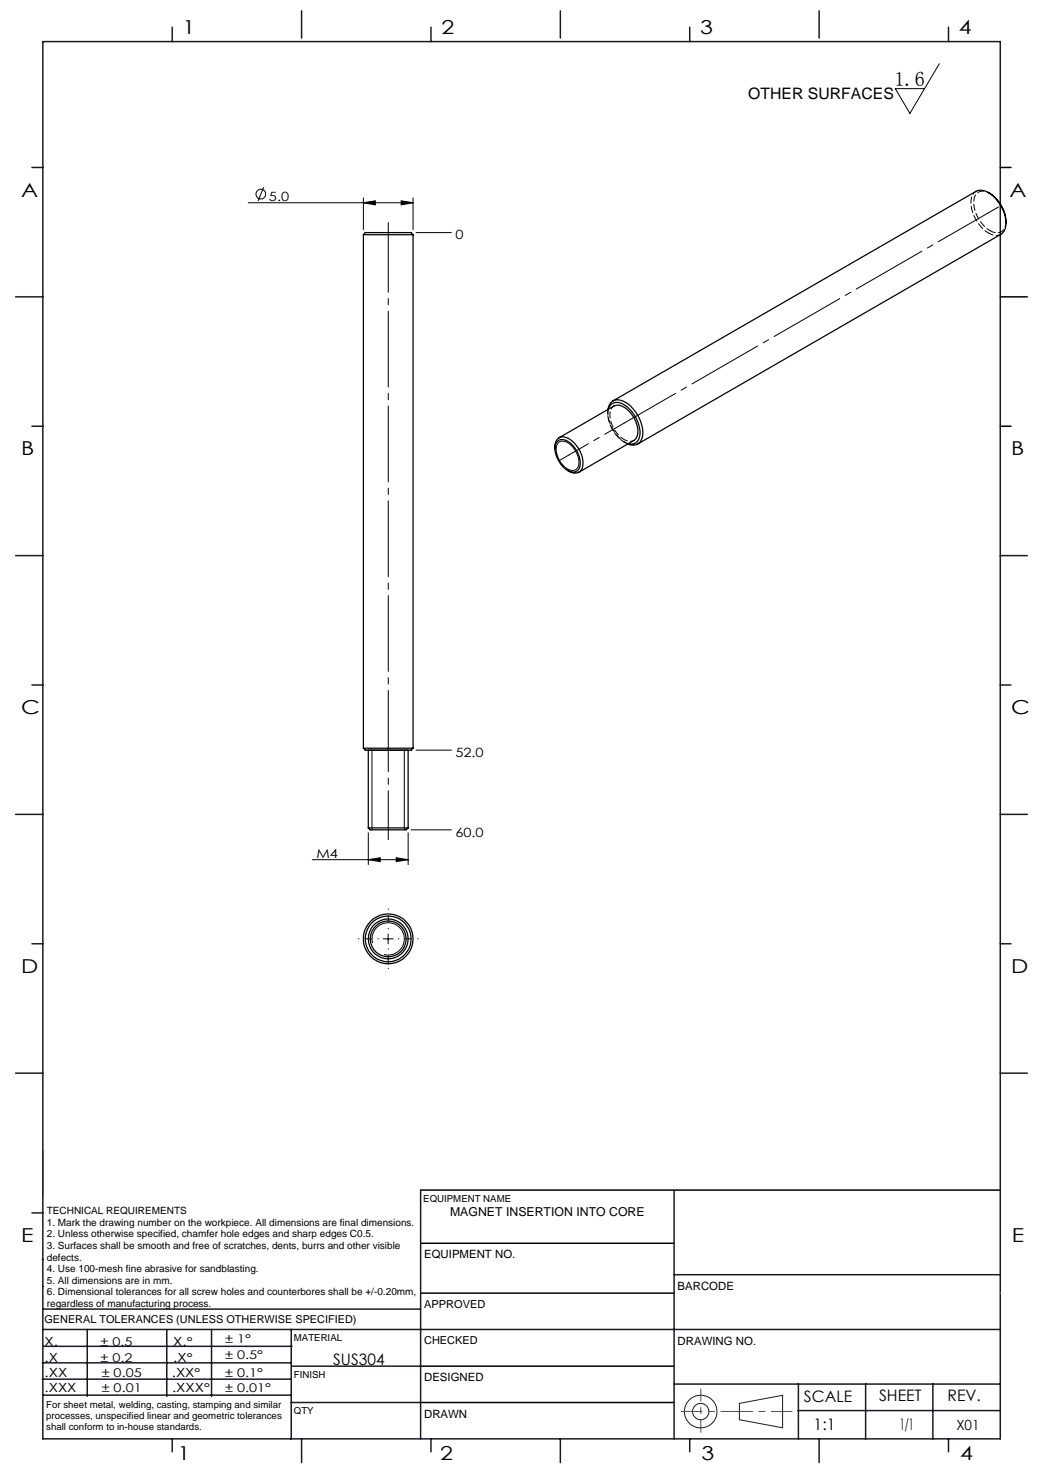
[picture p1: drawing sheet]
<svg xmlns="http://www.w3.org/2000/svg" width="210mm" height="297mm" viewBox="0 0 210 297" stroke-linecap="round" stroke-linejoin="round" font-family="sans-serif">
<g fill="none" stroke="#000" stroke-width=".2">
<path d="M188.8 12.8l-6 10-2.9-5h5.9M53 37.6l-1.1 2.8M73 39.8v6.3M83 39.8v6.3M49.9 40.7h33.1M73 40.7l2.4-.3v.8zM80.6 40.4l2.4 .3-2.4 .5zM83.6 46.7h7.1M112.1 89a1.74 1.74 0 0 1 2.4 .2 4.7 4.7 0 0 1 1.7 4.6 1.33 1.33 0 0 1-2.1 .4 4.6 4.6 0 0 1-2.2-4.8zM74.8 150.7v16.1M81.2 150.7v16.1M83.6 150.7h7.1"/>
<path d="M62.8 172.8h19.2M74 172.8l2.4-.4v.7zM74 167.4v6.3M79.6 172.4l2.4 .4-2.4 .3zM82 167.4v6.3M82.6 166.8h8.1M74.9 189.5a3.2 3.2 0 0 1 2.9-4 3.2 3.2 0 0 1 3.5 3.5 3.2 3.2 0 0 1-4.1 2.8M77 188.7h2M78 187.7v1.9"/>
<circle cx="52.4" cy="39" r=".97"/>
</g>
<g fill="none" stroke="#000" stroke-width=".25">
<path d="M198.6 38.7a7.2 7.2 0 0 1 3.6 6.1M73 47.2h10M73 47.2a.96 .96 0 0 1 1.2-.5h8.4l.4 .5M73 47.2v103.2M83 47.2v103.2M111.5 90.1a1.76 1.76 0 0 1 .5-1.8 1.76 1.76 0 0 1 1.8-.4 5.7 5.7 0 0 1 3.2 6.2 1.83 1.83 0 0 1-2.9 .4M112 88.6a1.9 1.9 0 0 1 2.5 .4 4.9 4.9 0 0 1 1.8 5.2 1.72 1.72 0 0 1-2.7 0 5.5 5.5 0 0 1-2-4.8zM112.3 88l11.1-6.4a2.94 2.94 0 0 1 3.4 1.4 5.3 5.3 0 0 1 1.2 4.7l-.6 .8-11.1 6.4M122.2 82.3a2.01 2.01 0 0 1 2.9-1.8 7.2 7.2 0 0 1 3.9 7.6 1.95 1.95 0 0 1-2.8 1.1M122.2 82.3a1.91 1.91 0 0 1 3.2-1 6.8 6.8 0 0 1 3.1 6.5 1.7 1.7 0 0 1-2.3 1.4M123.2 80.6l72.9-42.2a3.1 3.1 0 0 1 3.6 1.1 7 7 0 0 1 2.3 6.5l-.2 .5-.7 .6-72.9 42.1M73 150.4h10"/>
<path d="M73 150.4a1.01 1.01 0 0 0 1.2 .3h8.4l.4-.3M74 166.4v-15.7h8v15.7M74 166.4h8M74 166.4l.4 .4h6.5a1.05 1.05 0 0 0 1.1-.4"/>
<circle cx="78" cy="188.7" r="4"/>
<circle cx="78" cy="188.7" r="5"/>
<circle cx="78" cy="188.7" r="4.6"/>
<circle cx="78" cy="188.7" r="3.6"/>
</g>
<g fill="none" stroke="#191924" stroke-width=".2">
<path d="M8.6 231.2v9.4M148.6 282l8.7-1.6v6.5l-8.7-1.6z"/>
<circle cx="140.8" cy="283.7" r="3.3"/>
<circle cx="140.8" cy="283.7" r="1.64"/>
</g>
<path d="M76 188.6h-4M78 186.6v-4M78 190.6v4M80 188.6h4" fill="none" stroke="#000" stroke-width=".2" stroke-dasharray="15.2 1.3 1.3 1.3" stroke-dashoffset="15.1"/>
<path d="M125.7 84.9l72.9-42.1M78 150.3v-103.2" fill="none" stroke="#000" stroke-width=".2" stroke-dasharray="15.2 1.3 1.3 1.3" stroke-dashoffset="3.6"/>
<path d="M78 166.3v-15.6" fill="none" stroke="#000" stroke-width=".2" stroke-dasharray="15.2 1.3 1.3 1.3" stroke-dashoffset="7.8"/>
<path d="M78 47.1v-2.4M198.6 42.8l2.1-1.2M114.4 91.4l-2.1 1.2M125.7 84.9l-.3 .1M78 150.3v.4M78 166.3v2.4" fill="none" stroke="#000" stroke-width=".2" stroke-dasharray="15.2 1.3 1.3 1.3"/>
<path d="M114.4 91.4l11-6.4" fill="none" stroke="#000" stroke-width=".2" stroke-dasharray="15.2 1.3 1.3 1.3" stroke-dashoffset="10.8"/>
<path d="M201 33.7h2.2M201 59.7h5.4M201 85.7h2.2M84.5 239.1h116.5M84.6 259.9h50.9M84.6 249.8h50.9M84.6 274.5h50.9M84.5 281.8h51" fill="none" stroke="#000" stroke-width=".3"/>
<path d="M136.9 283.6h22.3" fill="none" stroke="#f00" stroke-width=".2" stroke-dasharray="6.3 1.3 1.3 1.3" stroke-dashoffset="2.2"/>
<path d="M140.8 287.8v-8.7" fill="none" stroke="#f00" stroke-width=".2" stroke-dasharray="6.3 1.3 1.3 1.3" stroke-dashoffset="3.9"/>
<g fill="none" stroke="#191924" stroke-width=".3">
<path d="M8.6 8.4h192.4v280.7h-192.4zM34.6 5.5v2.9M60.6 2.2v5.5M86.6 5.5v2.9M112.6 2.2v5.5M138.6 5.5v2.9M164.6 2.2v5.5M190.6 5.5v2.9M6.4 33.7h2.2M3.1 59.7h5.5M6.4 85.7h2.2M3.1 111.7h5.5"/>
<path d="M201 111.7h5.4M6.4 137.7h2.2M201 137.7h2.2M3.1 163.7h5.5M201 163.7h5.4M6.4 189.6h2.2M201 189.6h2.2M3.1 215.6h5.5M201 215.6h5.4M84.5 239.1v50M135.5 239.1v50M6.4 243.7h2.2"/>
<path d="M8.5 253.1h.1M8.6 258.5h.1M135.5 256.1h65.5M8.5 277.1h49.9M8.5 273.9h49.9M8.6 267.2h192.4M8.6 263.1h75.9M8.8 270.5h49.9M17.5 267.2v13.4M33.5 267.2v13.4M42.5 267.2v13.4M58.5 267.2v22"/>
<path d="M58.6 274.5h26M135.5 278.1h65.5M160.4 278v11.1M174 278v11.1M187.5 278v11.1M8.8 280.3h49.7M34.6 289.1v2.6M58.5 281.8h26M60.6 289.1v4.8M86.6 289.1v2.6M112.6 289.1v4.8M138.6 289.1v2.6"/>
<path d="M160.4 283.5h40.5M164.6 289.1v4.8M190.6 289.1v2.6"/>
</g>
<path d="M201 259.9h.1" fill="none" stroke="#c0c0c0" stroke-width=".2"/>
<g fill="#000">
<path d="M80.6 40.4l2.4 .3-2.4 .5zM73 40.7l2.4-.3v.8z"/>
<path d="M74 172.8l2.4-.4v.7zM79.6 172.4l2.4 .4-2.4 .3z"/>
</g>
<path d="M198.9 46.3a6.9 6.9 0 0 1-3.1-6.5 1.91 1.91 0 0 1 3.1-1M114.4 94.7a6.2 6.2 0 0 1-2.9-4.9M122.3 82.2a6.8 6.8 0 0 0 3.1 6.6" fill="none" stroke="#000" stroke-width=".2" stroke-dasharray="1.3 .6" stroke-dashoffset=".6"/>
<path d="M123.4 81.6a2.48 2.48 0 0 0-.7 3l.5 1.3 .8 1.2 1.4 1.2M125.4 88.3a2.04 2.04 0 0 0 2 .2M125.4 88.8l.9 .4" fill="none" stroke="#000" stroke-width=".2" stroke-dasharray="1.3 .6" stroke-dashoffset=".5"/>
<path d="M126.2 89.2a7.5 7.5 0 0 1-4-6.9" fill="none" stroke="#000" stroke-width=".2" stroke-dasharray="1.3 .6" stroke-dashoffset=".2"/>
<path d="M198.6 46.8a2.6 2.6 0 0 0 2.5 .3" fill="none" stroke="#000" stroke-width=".2" stroke-dasharray="1.3 .6" stroke-dashoffset=".3"/>
<path d="M196.1 38.4a3.1 3.1 0 0 0-.8 3.7 7.9 7.9 0 0 0 3.3 4.7" fill="none" stroke="#000" stroke-width=".2" stroke-dasharray="1.3 .6" stroke-dashoffset=".4"/>
<path d="M202.2 44.5a1.98 1.98 0 0 1-1 2.1 1.98 1.98 0 0 1-2.3-.3" fill="none" stroke="#000" stroke-width=".2" stroke-dasharray="1.3 .6" stroke-dashoffset=".1"/>
<path d="M122.1 82.8v.4M125.4 88.8l.3 .2" fill="none" stroke="#000" stroke-width=".2" stroke-dasharray="1.3 .6"/>
<text font-size="4.1" x="179.7" y="17.2">1.6</text>
<g font-size="3.9">
<text x="36.7" y="6.9">1</text>
<text x="88.7" y="6.9">2</text>
<text x="140.7" y="6.9">3</text>
<text x="192.7" y="6.9">4</text>
<text x="4.2" y="39.5">A</text>
<text x="202.9" y="39.5">A</text>
<text x="4.2" y="91.5">B</text>
<text x="203.2" y="91.5">B</text>
<text x="4.2" y="143.5">C</text>
<text x="203.2" y="143.5">C</text>
<text x="4.2" y="195.5">D</text>
<text x="203.2" y="195.5">D</text>
<text x="4.2" y="249.6">E</text>
<text x="203.3" y="249.6">E</text>
<text x="35.7" y="293.4">1</text>
<text x="88.4" y="293.4">2</text>
<text x="141" y="293.4">3</text>
<text x="193" y="293.4">4</text>
</g>
<g font-size="3.2">
<text x="150.4" y="20">OTHER SURFACES</text>
<text x="67" y="274.2">SUS304</text>
<text x="161.6" y="281.7">SCALE</text>
<text x="176.7" y="281.5">SHEET</text>
<text x="190.4" y="281.5">REV.</text>
<text x="163.5" y="287.3">1:1</text>
<text x="180.8" y="287.3">1/1</text>
</g>
<text font-size="2.8" x="192.2" y="287.3">X01</text>
<g font-size="2.6">
<text x="54" y="40.3">5.0</text>
<text x="91.5" y="48.1">0</text>
<text x="91.5" y="152.1">52.0</text>
<text x="63.6" y="172.4">M4</text>
<text x="91.5" y="168.1">60.0</text>
</g>
<g font-size="2.5">
<text x="90.4" y="244.4">MAGNET INSERTION INTO CORE</text>
<text x="8.9" y="273.6">.X</text>
<text x="8.9" y="270.4">X.</text>
<text x="34.8" y="273.7">.X°</text>
<text x="34.8" y="270.5">X.°</text>
<text x="9" y="276.7">.XX</text>
<text x="9" y="279.7">.XXX</text>
<text x="34.5" y="276.7">.XX°</text>
<text x="34.6" y="279.8">.XXX°</text>
</g>
<g font-size="2.4">
<text x="45.2" y="270">± 1°</text>
<text x="20.2" y="270.4">± 0.5</text>
<text x="20.2" y="273.7">± 0.2</text>
<text x="45.2" y="273.2">± 0.5°</text>
<text x="20.4" y="279.7">± 0.01</text>
<text x="20.4" y="276.7">± 0.05</text>
<text x="45.2" y="276.7">± 0.1°</text>
<text x="45.2" y="279.7">± 0.01°</text>
</g>
<g font-size="2.3">
<text x="85.2" y="252.9">EQUIPMENT NO.</text>
<text x="136.2" y="259.2">BARCODE</text>
<text x="136.2" y="270.2">DRAWING NO.</text>
<text x="85.2" y="277.6">DESIGNED</text>
<text x="85.2" y="284.9">DRAWN</text>
</g>
<g font-size="2.2">
<text x="85.2" y="262.8">APPROVED</text>
<text x="8.9" y="265.9">GENERAL TOLERANCES (UNLESS OTHERWISE SPECIFIED)</text>
<text x="85.2" y="270.1">CHECKED</text>
</g>
<g font-size="2">
<text x="9.4" y="244">TECHNICAL REQUIREMENTS</text>
<text x="9.4" y="246.3">1. Mark the drawing number on the workpiece. All dimensions are final dimensions.</text>
<text x="9.4" y="248.6">2. Unless otherwise specified, chamfer hole edges and sharp edges C0.5.</text>
<text x="9.4" y="251">3. Surfaces shall be smooth and free of scratches, dents, burrs and other visible</text>
<text x="9.4" y="253.3">defects.</text>
<text x="9.4" y="255.6">4. Use 100-mesh fine abrasive for sandblasting.</text>
<text x="9.4" y="258">5. All dimensions are in mm.</text>
<text x="9.4" y="260.3">6. Dimensional tolerances for all screw holes and counterbores shall be +/-0.20mm,</text>
<text x="9.4" y="262.6">regardless of manufacturing process.</text>
</g>
<g font-size="1.9">
<text x="85.1" y="241.5">EQUIPMENT NAME</text>
<text x="59.1" y="269.5">MATERIAL</text>
<text x="59.1" y="276.9">FINISH</text>
<text x="9.3" y="282.9">For sheet metal, welding, casting, stamping and similar</text>
<text x="9.3" y="285.2">processes, unspecified linear and geometric tolerances</text>
<text x="9.3" y="287.4">shall conform to in-house standards.</text>
<text x="59.1" y="284.2">QTY</text>
</g>
</svg>
